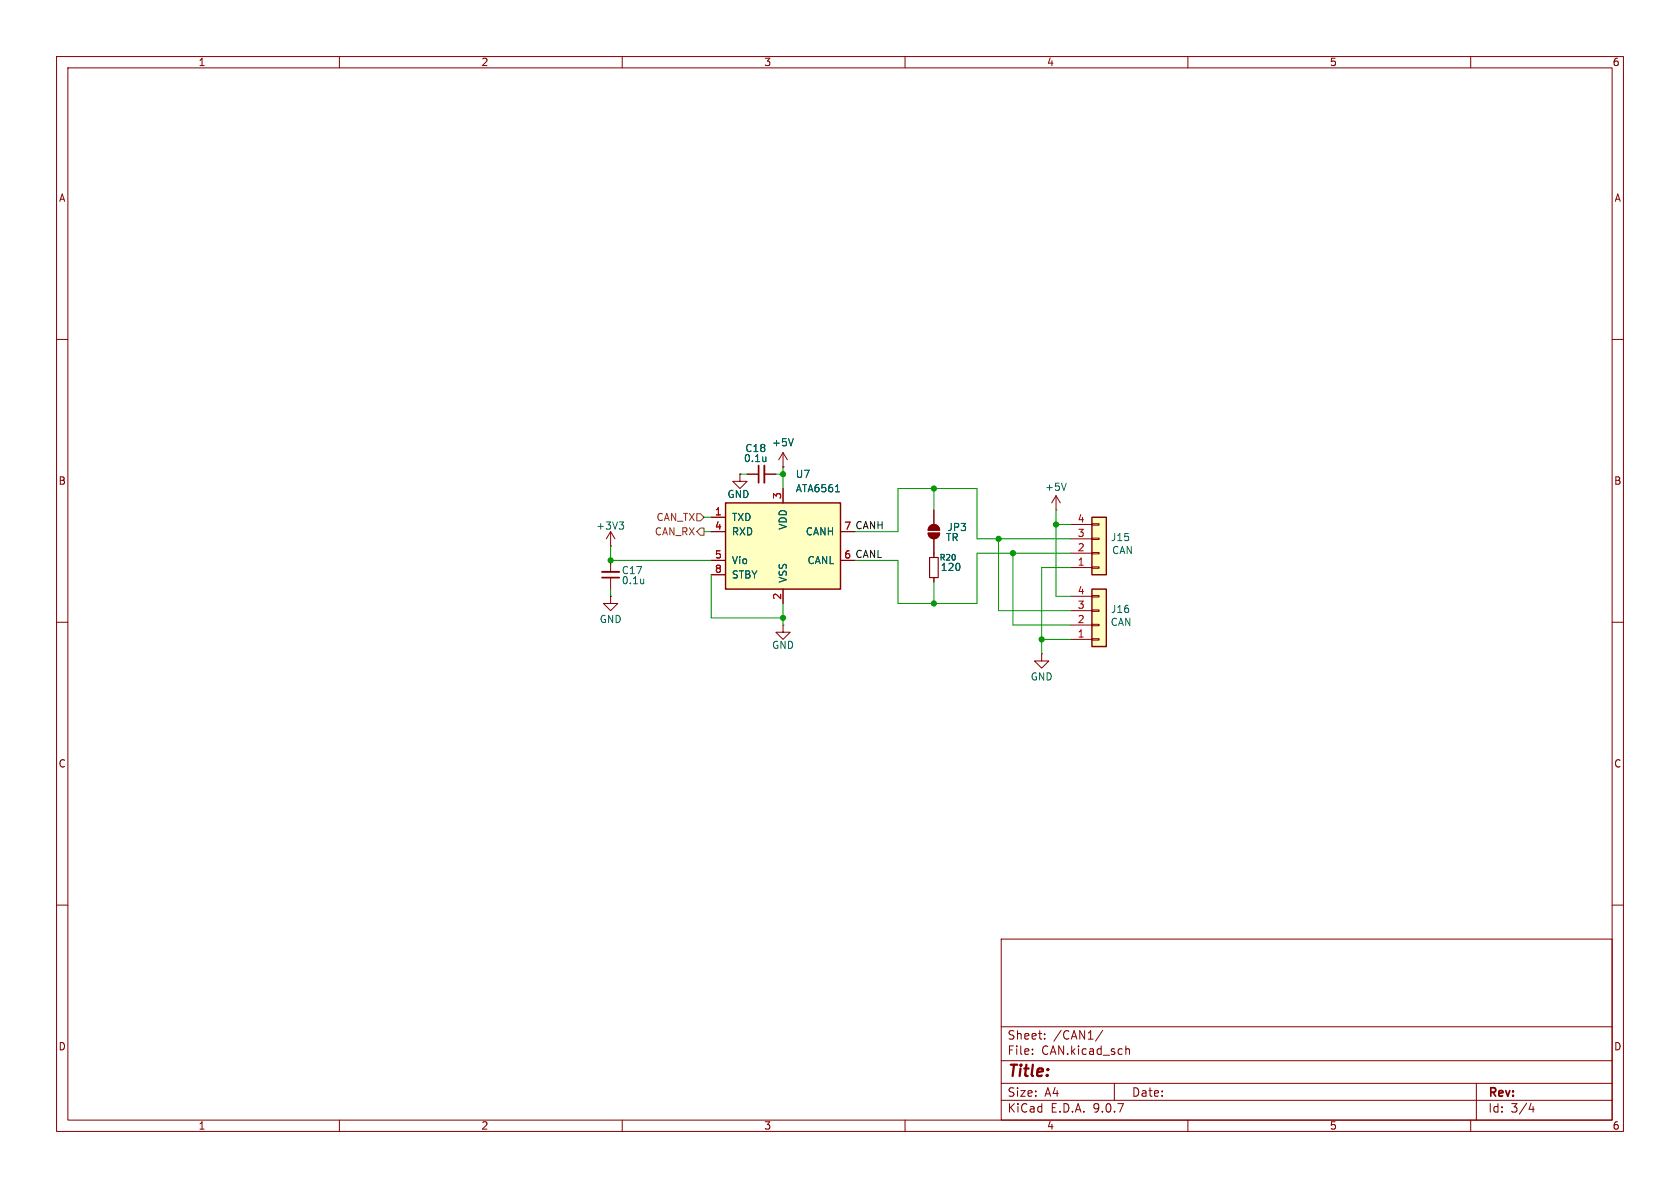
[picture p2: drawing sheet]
(kicad_sch
 (version 20250114)
 (generator "eeschema")
 (generator_version "9.0")
 (paper "A4")
 (lib_symbols
  (symbol "Connector_Generic:Conn_01x04"
   (pin_names
    (offset 1.016) (hide yes)) (exclude_from_sim no) (in_bom yes) (on_board yes)
   (property "Reference" "J" (at 0 5.08 0) (effects (font (size 1.27 1.27))))
   (property "Value" "Conn_01x04" (at 0 -7.62 0) (effects (font (size 1.27 1.27))))
   (property "Footprint" "" (at 0 0 0) (effects (font (size 1.27 1.27)) (hide yes)))
   (property "Datasheet" "~" (at 0 0 0) (effects (font (size 1.27 1.27)) (hide yes)))
   (property "Description" "Generic connector, single row, 01x04, script generated (kicad-library-utils/schlib/autogen/connector/)" (at 0 0 0) (effects (font (size 1.27 1.27)) (hide yes)))
   (symbol "Conn_01x04_1_1"
    (rectangle (start -1.27 3.81) (end 1.27 -6.35) (stroke (width 0.254) (type default)) (fill (type background)))
    (rectangle (start -1.27 2.667) (end 0 2.413) (stroke (width 0.1524) (type default)) (fill (type none)))
    (rectangle (start -1.27 0.127) (end 0 -0.127) (stroke (width 0.1524) (type default)) (fill (type none)))
    (rectangle (start -1.27 -2.413) (end 0 -2.667) (stroke (width 0.1524) (type default)) (fill (type none)))
    (rectangle (start -1.27 -4.953) (end 0 -5.207) (stroke (width 0.1524) (type default)) (fill (type none)))
    (pin passive line (at -5.08 2.54 0) (length 3.81) (name "Pin_1" (effects (font (size 1.27 1.27)))) (number "1" (effects (font (size 1.27 1.27)))))
    (pin passive line (at -5.08 0 0) (length 3.81) (name "Pin_2" (effects (font (size 1.27 1.27)))) (number "2" (effects (font (size 1.27 1.27)))))
    (pin passive line (at -5.08 -2.54 0) (length 3.81) (name "Pin_3" (effects (font (size 1.27 1.27)))) (number "3" (effects (font (size 1.27 1.27)))))
    (pin passive line (at -5.08 -5.08 0) (length 3.81) (name "Pin_4" (effects (font (size 1.27 1.27)))) (number "4" (effects (font (size 1.27 1.27))))))
   (embedded_fonts no))
  (symbol "Device:C_Small"
   (pin_numbers (hide yes))
   (pin_names
    (offset 0.254) (hide yes)) (exclude_from_sim no) (in_bom yes) (on_board yes)
   (property "Reference" "C" (at 0.254 1.778 0) (effects (font (size 1.27 1.27)) (justify left)))
   (property "Value" "C_Small" (at 0.254 -2.032 0) (effects (font (size 1.27 1.27)) (justify left)))
   (property "Footprint" "" (at 0 0 0) (effects (font (size 1.27 1.27)) (hide yes)))
   (property "Datasheet" "~" (at 0 0 0) (effects (font (size 1.27 1.27)) (hide yes)))
   (property "Description" "Unpolarized capacitor, small symbol" (at 0 0 0) (effects (font (size 1.27 1.27)) (hide yes)))
   (symbol "C_Small_0_1"
    (polyline (pts (xy -1.524 0.508) (xy 1.524 0.508)) (stroke (width 0.3048) (type default)) (fill (type none)))
    (polyline (pts (xy -1.524 -0.508) (xy 1.524 -0.508)) (stroke (width 0.3302) (type default)) (fill (type none))))
   (symbol "C_Small_1_1"
    (pin passive line (at 0 2.54 270) (length 2.032) (name "~" (effects (font (size 1.27 1.27)))) (number "1" (effects (font (size 1.27 1.27)))))
    (pin passive line (at 0 -2.54 90) (length 2.032) (name "~" (effects (font (size 1.27 1.27)))) (number "2" (effects (font (size 1.27 1.27))))))
   (embedded_fonts no))
  (symbol "Interface_CAN_LIN:MCP2562-H-SN"
   (pin_names
    (offset 1.016)) (exclude_from_sim no) (in_bom yes) (on_board yes)
   (property "Reference" "U" (at -10.16 8.89 0) (effects (font (size 1.27 1.27)) (justify left)))
   (property "Value" "MCP2562-H-SN" (at 2.54 8.89 0) (effects (font (size 1.27 1.27)) (justify left)))
   (property "Footprint" "Package_SO:SOIC-8_3.9x4.9mm_P1.27mm" (at 0 -12.7 0) (effects (font (size 1.27 1.27)
    (italic yes)) (hide yes)))
   (property "Datasheet" "http://ww1.microchip.com/downloads/en/DeviceDoc/25167A.pdf" (at 0 0 0) (effects (font (size 1.27 1.27)) (hide yes)))
   (property "Description" "High-Speed CAN Transceiver, 1Mbps, 5V supply, Vio pin, -40C to +150C, SOIC-8" (at 0 0 0) (effects (font (size 1.27 1.27)) (hide yes)))
   (symbol "MCP2562-H-SN_0_1"
    (rectangle (start -10.16 7.62) (end 10.16 -7.62) (stroke (width 0.254) (type default)) (fill (type background))))
   (symbol "MCP2562-H-SN_1_1"
    (pin input line (at -12.7 5.08 0) (length 2.54) (name "TXD" (effects (font (size 1.27 1.27)))) (number "1" (effects (font (size 1.27 1.27)))))
    (pin output line (at -12.7 2.54 0) (length 2.54) (name "RXD" (effects (font (size 1.27 1.27)))) (number "4" (effects (font (size 1.27 1.27)))))
    (pin power_in line (at -12.7 -2.54 0) (length 2.54) (name "Vio" (effects (font (size 1.27 1.27)))) (number "5" (effects (font (size 1.27 1.27)))))
    (pin input line (at -12.7 -5.08 0) (length 2.54) (name "STBY" (effects (font (size 1.27 1.27)))) (number "8" (effects (font (size 1.27 1.27)))))
    (pin power_in line (at 0 10.16 270) (length 2.54) (name "VDD" (effects (font (size 1.27 1.27)))) (number "3" (effects (font (size 1.27 1.27)))))
    (pin power_in line (at 0 -10.16 90) (length 2.54) (name "VSS" (effects (font (size 1.27 1.27)))) (number "2" (effects (font (size 1.27 1.27)))))
    (pin bidirectional line (at 12.7 2.54 180) (length 2.54) (name "CANH" (effects (font (size 1.27 1.27)))) (number "7" (effects (font (size 1.27 1.27)))))
    (pin bidirectional line (at 12.7 -2.54 180) (length 2.54) (name "CANL" (effects (font (size 1.27 1.27)))) (number "6" (effects (font (size 1.27 1.27))))))
   (embedded_fonts no))
  (symbol "Jumper:SolderJumper_2_Open"
   (pin_numbers (hide yes))
   (pin_names
    (offset 0) (hide yes)) (exclude_from_sim no) (in_bom no) (on_board yes)
   (property "Reference" "JP" (at 0 2.032 0) (effects (font (size 1.27 1.27))))
   (property "Value" "SolderJumper_2_Open" (at 0 -2.54 0) (effects (font (size 1.27 1.27))))
   (property "Footprint" "" (at 0 0 0) (effects (font (size 1.27 1.27)) (hide yes)))
   (property "Datasheet" "~" (at 0 0 0) (effects (font (size 1.27 1.27)) (hide yes)))
   (property "Description" "Solder Jumper, 2-pole, open" (at 0 0 0) (effects (font (size 1.27 1.27)) (hide yes)))
   (symbol "SolderJumper_2_Open_0_1"
    (polyline (pts (xy -0.254 1.016) (xy -0.254 -1.016)) (stroke (width 0) (type default)) (fill (type none)))
    (arc (start -0.254 -1.016) (mid -1.2656 0) (end -0.254 1.016) (stroke (width 0) (type default)) (fill (type none)))
    (arc (start -0.254 -1.016) (mid -1.2656 0) (end -0.254 1.016) (stroke (width 0) (type default)) (fill (type outline)))
    (arc (start 0.254 1.016) (mid 1.2656 0) (end 0.254 -1.016) (stroke (width 0) (type default)) (fill (type none)))
    (arc (start 0.254 1.016) (mid 1.2656 0) (end 0.254 -1.016) (stroke (width 0) (type default)) (fill (type outline)))
    (polyline (pts (xy 0.254 1.016) (xy 0.254 -1.016)) (stroke (width 0) (type default)) (fill (type none))))
   (symbol "SolderJumper_2_Open_1_1"
    (pin passive line (at -3.81 0 0) (length 2.54) (name "A" (effects (font (size 1.27 1.27)))) (number "1" (effects (font (size 1.27 1.27)))))
    (pin passive line (at 3.81 0 180) (length 2.54) (name "B" (effects (font (size 1.27 1.27)))) (number "2" (effects (font (size 1.27 1.27))))))
   (embedded_fonts no))
  (symbol "R_Small_1"
   (pin_numbers (hide yes))
   (pin_names
    (offset 0.254) (hide yes)) (exclude_from_sim no) (in_bom yes) (on_board yes)
   (property "Reference" "R" (at 0 0 90) (effects (font (size 1.016 1.016))))
   (property "Value" "R_Small" (at 1.778 0 90) (effects (font (size 1.27 1.27))))
   (property "Footprint" "" (at 0 0 0) (effects (font (size 1.27 1.27)) (hide yes)))
   (property "Datasheet" "~" (at 0 0 0) (effects (font (size 1.27 1.27)) (hide yes)))
   (property "Description" "Resistor, small symbol" (at 0 0 0) (effects (font (size 1.27 1.27)) (hide yes)))
   (symbol "R_Small_1_0_1"
    (rectangle (start -0.762 1.778) (end 0.762 -1.778) (stroke (width 0.2032) (type default)) (fill (type none))))
   (symbol "R_Small_1_1_1"
    (pin passive line (at 0 2.54 270) (length 0.762) (name "~" (effects (font (size 1.27 1.27)))) (number "1" (effects (font (size 1.27 1.27)))))
    (pin passive line (at 0 -2.54 90) (length 0.762) (name "~" (effects (font (size 1.27 1.27)))) (number "2" (effects (font (size 1.27 1.27))))))
   (embedded_fonts no))
  (symbol "power:+3.3V"
   (power)
   (pin_numbers (hide yes))
   (pin_names
    (offset 0) (hide yes)) (exclude_from_sim no) (in_bom yes) (on_board yes)
   (property "Reference" "#PWR" (at 0 -3.81 0) (effects (font (size 1.27 1.27)) (hide yes)))
   (property "Value" "+3.3V" (at 0 3.556 0) (effects (font (size 1.27 1.27))))
   (property "Footprint" "" (at 0 0 0) (effects (font (size 1.27 1.27)) (hide yes)))
   (property "Datasheet" "" (at 0 0 0) (effects (font (size 1.27 1.27)) (hide yes)))
   (property "Description" "Power symbol creates a global label with name \"+3.3V\"" (at 0 0 0) (effects (font (size 1.27 1.27)) (hide yes)))
   (symbol "+3.3V_0_1"
    (polyline (pts (xy -0.762 1.27) (xy 0 2.54)) (stroke (width 0) (type default)) (fill (type none)))
    (polyline (pts (xy 0 2.54) (xy 0.762 1.27)) (stroke (width 0) (type default)) (fill (type none)))
    (polyline (pts (xy 0 0) (xy 0 2.54)) (stroke (width 0) (type default)) (fill (type none))))
   (symbol "+3.3V_1_1"
    (pin power_in line (at 0 0 90) (length 0) (name "~" (effects (font (size 1.27 1.27)))) (number "1" (effects (font (size 1.27 1.27))))))
   (embedded_fonts no))
  (symbol "power:+5V"
   (power)
   (pin_numbers (hide yes))
   (pin_names
    (offset 0) (hide yes)) (exclude_from_sim no) (in_bom yes) (on_board yes)
   (property "Reference" "#PWR" (at 0 -3.81 0) (effects (font (size 1.27 1.27)) (hide yes)))
   (property "Value" "+5V" (at 0 3.556 0) (effects (font (size 1.27 1.27))))
   (property "Footprint" "" (at 0 0 0) (effects (font (size 1.27 1.27)) (hide yes)))
   (property "Datasheet" "" (at 0 0 0) (effects (font (size 1.27 1.27)) (hide yes)))
   (property "Description" "Power symbol creates a global label with name \"+5V\"" (at 0 0 0) (effects (font (size 1.27 1.27)) (hide yes)))
   (symbol "+5V_0_1"
    (polyline (pts (xy -0.762 1.27) (xy 0 2.54)) (stroke (width 0) (type default)) (fill (type none)))
    (polyline (pts (xy 0 2.54) (xy 0.762 1.27)) (stroke (width 0) (type default)) (fill (type none)))
    (polyline (pts (xy 0 0) (xy 0 2.54)) (stroke (width 0) (type default)) (fill (type none))))
   (symbol "+5V_1_1"
    (pin power_in line (at 0 0 90) (length 0) (name "~" (effects (font (size 1.27 1.27)))) (number "1" (effects (font (size 1.27 1.27))))))
   (embedded_fonts no))
  (symbol "power:GND"
   (power)
   (pin_numbers (hide yes))
   (pin_names
    (offset 0) (hide yes)) (exclude_from_sim no) (in_bom yes) (on_board yes)
   (property "Reference" "#PWR" (at 0 -6.35 0) (effects (font (size 1.27 1.27)) (hide yes)))
   (property "Value" "GND" (at 0 -3.81 0) (effects (font (size 1.27 1.27))))
   (property "Footprint" "" (at 0 0 0) (effects (font (size 1.27 1.27)) (hide yes)))
   (property "Datasheet" "" (at 0 0 0) (effects (font (size 1.27 1.27)) (hide yes)))
   (property "Description" "Power symbol creates a global label with name \"GND\" , ground" (at 0 0 0) (effects (font (size 1.27 1.27)) (hide yes)))
   (symbol "GND_0_1"
    (polyline (pts (xy 0 0) (xy 0 -1.27) (xy 1.27 -1.27) (xy 0 -2.54) (xy -1.27 -1.27) (xy 0 -1.27)) (stroke (width 0) (type default)) (fill (type none))))
   (symbol "GND_1_1"
    (pin power_in line (at 0 0 270) (length 0) (name "~" (effects (font (size 1.27 1.27)))) (number "1" (effects (font (size 1.27 1.27))))))
   (embedded_fonts no)))
 (junction
  (at 186.69 92.71)
  (diameter 0)
  (color 0 0 0 0))
 (junction
  (at 107.95 99.06)
  (diameter 0)
  (color 0 0 0 0))
 (junction
  (at 165.1 86.36)
  (diameter 0)
  (color 0 0 0 0))
 (junction
  (at 176.53 95.25)
  (diameter 0)
  (color 0 0 0 0))
 (junction
  (at 184.15 113.03)
  (diameter 0)
  (color 0 0 0 0))
 (junction
  (at 138.43 109.22)
  (diameter 0)
  (color 0 0 0 0))
 (junction
  (at 138.43 83.82)
  (diameter 0)
  (color 0 0 0 0))
 (junction
  (at 165.1 106.68)
  (diameter 0)
  (color 0 0 0 0))
 (junction
  (at 179.07 97.79)
  (diameter 0)
  (color 0 0 0 0))
 (wire
  (pts (xy 165.1 86.36) (xy 165.1 90.17))
  (stroke (width 0) (type default)))
 (wire
  (pts (xy 151.13 99.06) (xy 158.75 99.06))
  (stroke (width 0) (type default)))
 (wire
  (pts (xy 176.53 107.95) (xy 176.53 95.25))
  (stroke (width 0) (type default)))
 (wire
  (pts (xy 138.43 110.49) (xy 138.43 109.22))
  (stroke (width 0) (type default)))
 (wire
  (pts (xy 138.43 83.82) (xy 138.43 86.36))
  (stroke (width 0) (type default)))
 (wire
  (pts (xy 176.53 95.25) (xy 189.23 95.25))
  (stroke (width 0) (type default)))
 (wire
  (pts (xy 186.69 92.71) (xy 186.69 90.17))
  (stroke (width 0) (type default)))
 (wire
  (pts (xy 124.46 91.44) (xy 125.73 91.44))
  (stroke (width 0) (type default)))
 (wire
  (pts (xy 184.15 100.33) (xy 184.15 113.03))
  (stroke (width 0) (type default)))
 (wire
  (pts (xy 186.69 105.41) (xy 189.23 105.41))
  (stroke (width 0) (type default)))
 (wire
  (pts (xy 172.72 97.79) (xy 179.07 97.79))
  (stroke (width 0) (type default)))
 (wire
  (pts (xy 107.95 105.41) (xy 107.95 104.14))
  (stroke (width 0) (type default)))
 (wire
  (pts (xy 165.1 106.68) (xy 172.72 106.68))
  (stroke (width 0) (type default)))
 (wire
  (pts (xy 184.15 113.03) (xy 189.23 113.03))
  (stroke (width 0) (type default)))
 (wire
  (pts (xy 130.81 83.82) (xy 132.08 83.82))
  (stroke (width 0) (type default)))
 (wire
  (pts (xy 186.69 92.71) (xy 189.23 92.71))
  (stroke (width 0) (type default)))
 (wire
  (pts (xy 107.95 96.52) (xy 107.95 99.06))
  (stroke (width 0) (type default)))
 (wire
  (pts (xy 172.72 97.79) (xy 172.72 106.68))
  (stroke (width 0) (type default)))
 (wire
  (pts (xy 186.69 105.41) (xy 186.69 92.71))
  (stroke (width 0) (type default)))
 (wire
  (pts (xy 179.07 110.49) (xy 189.23 110.49))
  (stroke (width 0) (type default)))
 (wire
  (pts (xy 165.1 102.87) (xy 165.1 106.68))
  (stroke (width 0) (type default)))
 (wire
  (pts (xy 158.75 86.36) (xy 165.1 86.36))
  (stroke (width 0) (type default)))
 (wire
  (pts (xy 107.95 99.06) (xy 125.73 99.06))
  (stroke (width 0) (type default)))
 (wire
  (pts (xy 137.16 83.82) (xy 138.43 83.82))
  (stroke (width 0) (type default)))
 (wire
  (pts (xy 176.53 107.95) (xy 189.23 107.95))
  (stroke (width 0) (type default)))
 (wire
  (pts (xy 124.46 93.98) (xy 125.73 93.98))
  (stroke (width 0) (type default)))
 (wire
  (pts (xy 184.15 115.57) (xy 184.15 113.03))
  (stroke (width 0) (type default)))
 (wire
  (pts (xy 172.72 95.25) (xy 172.72 86.36))
  (stroke (width 0) (type default)))
 (wire
  (pts (xy 158.75 93.98) (xy 158.75 86.36))
  (stroke (width 0) (type default)))
 (wire
  (pts (xy 179.07 97.79) (xy 189.23 97.79))
  (stroke (width 0) (type default)))
 (wire
  (pts (xy 151.13 93.98) (xy 158.75 93.98))
  (stroke (width 0) (type default)))
 (wire
  (pts (xy 125.73 101.6) (xy 125.73 109.22))
  (stroke (width 0) (type default)))
 (wire
  (pts (xy 165.1 86.36) (xy 172.72 86.36))
  (stroke (width 0) (type default)))
 (wire
  (pts (xy 179.07 110.49) (xy 179.07 97.79))
  (stroke (width 0) (type default)))
 (wire
  (pts (xy 158.75 99.06) (xy 158.75 106.68))
  (stroke (width 0) (type default)))
 (wire
  (pts (xy 158.75 106.68) (xy 165.1 106.68))
  (stroke (width 0) (type default)))
 (wire
  (pts (xy 184.15 100.33) (xy 189.23 100.33))
  (stroke (width 0) (type default)))
 (wire
  (pts (xy 125.73 109.22) (xy 138.43 109.22))
  (stroke (width 0) (type default)))
 (wire
  (pts (xy 138.43 106.68) (xy 138.43 109.22))
  (stroke (width 0) (type default)))
 (wire
  (pts (xy 138.43 82.55) (xy 138.43 83.82))
  (stroke (width 0) (type default)))
 (wire
  (pts (xy 172.72 95.25) (xy 176.53 95.25))
  (stroke (width 0) (type default)))
 (label "CANH"
  (at 151.13 93.98 0)
  (effects (font (size 1.27 1.27)) (justify left bottom)))
 (label "CANL"
  (at 151.13 99.06 0)
  (effects (font (size 1.27 1.27)) (justify left bottom)))
 (hierarchical_label "CAN_RX"
  (shape output)
  (at 124.46 93.98 180)
  (effects (font (size 1.27 1.27)) (justify right)))
 (hierarchical_label "CAN_TX"
  (shape input)
  (at 124.46 91.44 180)
  (effects (font (size 1.27 1.27)) (justify right)))
 (symbol
  (lib_id "power:+3.3V")
  (at 107.95 96.52 0)
  (mirror y)
  (unit 1)
  (exclude_from_sim no)
  (in_bom yes)
  (on_board yes)
  (dnp no)
  (property "Reference" "#PWR061" (at 107.95 100.33 0) (effects (font (size 1.27 1.27)) (hide yes)))
  (property "Value" "+3V3" (at 107.95 92.964 0) (effects (font (size 1.27 1.27))))
  (property "Footprint" "" (at 107.95 96.52 0) (effects (font (size 1.27 1.27)) (hide yes)))
  (property "Datasheet" "" (at 107.95 96.52 0) (effects (font (size 1.27 1.27)) (hide yes)))
  (property "Description" "" (at 107.95 96.52 0) (effects (font (size 1.27 1.27)) (hide yes)))
  (pin "1"))
 (symbol
  (lib_id "Connector_Generic:Conn_01x04")
  (at 194.31 97.79 0)
  (mirror x)
  (unit 1)
  (exclude_from_sim no)
  (in_bom yes)
  (on_board yes)
  (dnp no)
  (property "Reference" "J15" (at 199.898 94.996 0) (effects (font (size 1.27 1.27)) (justify right)))
  (property "Value" "CAN" (at 200.406 97.282 0) (effects (font (size 1.27 1.27)) (justify right)))
  (property "Footprint" "Connector_JST:JST_XH_S4B-XH-A_1x04_P2.50mm_Horizontal" (at 194.31 97.79 0) (effects (font (size 1.27 1.27)) (hide yes)))
  (property "Datasheet" "~" (at 194.31 97.79 0) (effects (font (size 1.27 1.27)) (hide yes)))
  (property "Description" "Generic connector, single row, 01x04, script generated (kicad-library-utils/schlib/autogen/connector/)" (at 194.31 97.79 0) (effects (font (size 1.27 1.27)) (hide yes)))
  (pin "2")
  (pin "3")
  (pin "4")
  (pin "1"))
 (symbol
  (lib_id "power:GND")
  (at 138.43 110.49 0)
  (unit 1)
  (exclude_from_sim no)
  (in_bom yes)
  (on_board yes)
  (dnp no)
  (property "Reference" "#PWR065" (at 138.43 116.84 0) (effects (font (size 1.27 1.27)) (hide yes)))
  (property "Value" "GND" (at 138.43 114.046 0) (effects (font (size 1.27 1.27))))
  (property "Footprint" "" (at 138.43 110.49 0) (effects (font (size 1.27 1.27)) (hide yes)))
  (property "Datasheet" "" (at 138.43 110.49 0) (effects (font (size 1.27 1.27)) (hide yes)))
  (property "Description" "Power symbol creates a global label with name \"GND\" , ground" (at 138.43 110.49 0) (effects (font (size 1.27 1.27)) (hide yes)))
  (pin "1"))
 (symbol
  (lib_id "power:GND")
  (at 184.15 115.57 0)
  (unit 1)
  (exclude_from_sim no)
  (in_bom yes)
  (on_board yes)
  (dnp no)
  (property "Reference" "#PWR066" (at 184.15 121.92 0) (effects (font (size 1.27 1.27)) (hide yes)))
  (property "Value" "GND" (at 184.15 119.634 0) (effects (font (size 1.27 1.27))))
  (property "Footprint" "" (at 184.15 115.57 0) (effects (font (size 1.27 1.27)) (hide yes)))
  (property "Datasheet" "" (at 184.15 115.57 0) (effects (font (size 1.27 1.27)) (hide yes)))
  (property "Description" "Power symbol creates a global label with name \"GND\" , ground" (at 184.15 115.57 0) (effects (font (size 1.27 1.27)) (hide yes)))
  (pin "1"))
 (symbol
  (lib_id "Interface_CAN_LIN:MCP2562-H-SN")
  (at 138.43 96.52 0)
  (unit 1)
  (exclude_from_sim no)
  (in_bom yes)
  (on_board yes)
  (dnp no)
  (property "Reference" "U7" (at 140.5733 83.82 0) (effects (font (size 1.27 1.27)) (justify left)))
  (property "Value" "ATA6561" (at 140.5733 86.36 0) (effects (font (size 1.27 1.27)) (justify left)))
  (property "Footprint" "Package_SO:SOIC-8_3.9x4.9mm_P1.27mm" (at 138.43 109.22 0) (effects (font (size 1.27 1.27)
    (italic yes)) (hide yes)))
  (property "Datasheet" "http://ww1.microchip.com/downloads/en/DeviceDoc/25167A.pdf" (at 138.43 96.52 0) (effects (font (size 1.27 1.27)) (hide yes)))
  (property "Description" "High-Speed CAN Transceiver, 1Mbps, 5V supply, Vio pin, -40C to +150C, SOIC-8" (at 138.43 96.52 0) (effects (font (size 1.27 1.27)) (hide yes)))
  (pin "6")
  (pin "1")
  (pin "4")
  (pin "3")
  (pin "5")
  (pin "8")
  (pin "2")
  (pin "7"))
 (symbol
  (lib_id "Device:C_Small")
  (at 134.62 83.82 90)
  (unit 1)
  (exclude_from_sim no)
  (in_bom yes)
  (on_board yes)
  (dnp no)
  (property "Reference" "C18" (at 133.604 79.248 90) (effects (font (size 1.27 1.27))))
  (property "Value" "0.1u" (at 133.604 81.026 90) (effects (font (size 1.27 1.27))))
  (property "Footprint" "Capacitor_SMD:C_0603_1608Metric_Pad1.08x0.95mm_HandSolder" (at 134.62 83.82 0) (effects (font (size 1.27 1.27)) (hide yes)))
  (property "Datasheet" "~" (at 134.62 83.82 0) (effects (font (size 1.27 1.27)) (hide yes)))
  (property "Description" "Unpolarized capacitor, small symbol" (at 134.62 83.82 0) (effects (font (size 1.27 1.27)) (hide yes)))
  (pin "2")
  (pin "1"))
 (symbol
  (lib_id "power:+5V")
  (at 138.43 82.55 0)
  (unit 1)
  (exclude_from_sim no)
  (in_bom yes)
  (on_board yes)
  (dnp no)
  (property "Reference" "#PWR064" (at 138.43 86.36 0) (effects (font (size 1.27 1.27)) (hide yes)))
  (property "Value" "+5V" (at 138.43 78.232 0) (effects (font (size 1.27 1.27))))
  (property "Footprint" "" (at 138.43 82.55 0) (effects (font (size 1.27 1.27)) (hide yes)))
  (property "Datasheet" "" (at 138.43 82.55 0) (effects (font (size 1.27 1.27)) (hide yes)))
  (property "Description" "Power symbol creates a global label with name \"+5V\"" (at 138.43 82.55 0) (effects (font (size 1.27 1.27)) (hide yes)))
  (pin "1"))
 (symbol
  (lib_id "Connector_Generic:Conn_01x04")
  (at 194.31 110.49 0)
  (mirror x)
  (unit 1)
  (exclude_from_sim no)
  (in_bom yes)
  (on_board yes)
  (dnp no)
  (property "Reference" "J16" (at 199.898 107.696 0) (effects (font (size 1.27 1.27)) (justify right)))
  (property "Value" "CAN" (at 200.152 109.982 0) (effects (font (size 1.27 1.27)) (justify right)))
  (property "Footprint" "Connector_JST:JST_XH_S4B-XH-A_1x04_P2.50mm_Horizontal" (at 194.31 110.49 0) (effects (font (size 1.27 1.27)) (hide yes)))
  (property "Datasheet" "~" (at 194.31 110.49 0) (effects (font (size 1.27 1.27)) (hide yes)))
  (property "Description" "Generic connector, single row, 01x04, script generated (kicad-library-utils/schlib/autogen/connector/)" (at 194.31 110.49 0) (effects (font (size 1.27 1.27)) (hide yes)))
  (pin "2")
  (pin "3")
  (pin "4")
  (pin "1"))
 (symbol
  (lib_id "power:GND")
  (at 130.81 83.82 0)
  (mirror y)
  (unit 1)
  (exclude_from_sim no)
  (in_bom yes)
  (on_board yes)
  (dnp no)
  (property "Reference" "#PWR063" (at 130.81 90.17 0) (effects (font (size 1.27 1.27)) (hide yes)))
  (property "Value" "GND" (at 132.588 87.376 0) (effects (font (size 1.27 1.27)) (justify left)))
  (property "Footprint" "" (at 130.81 83.82 0) (effects (font (size 1.27 1.27)) (hide yes)))
  (property "Datasheet" "" (at 130.81 83.82 0) (effects (font (size 1.27 1.27)) (hide yes)))
  (property "Description" "Power symbol creates a global label with name \"GND\" , ground" (at 130.81 83.82 0) (effects (font (size 1.27 1.27)) (hide yes)))
  (pin "1"))
 (symbol
  (lib_id "power:+5V")
  (at 186.69 90.17 0)
  (unit 1)
  (exclude_from_sim no)
  (in_bom yes)
  (on_board yes)
  (dnp no)
  (property "Reference" "#PWR067" (at 186.69 93.98 0) (effects (font (size 1.27 1.27)) (hide yes)))
  (property "Value" "+5V" (at 186.69 86.106 0) (effects (font (size 1.27 1.27))))
  (property "Footprint" "" (at 186.69 90.17 0) (effects (font (size 1.27 1.27)) (hide yes)))
  (property "Datasheet" "" (at 186.69 90.17 0) (effects (font (size 1.27 1.27)) (hide yes)))
  (property "Description" "Power symbol creates a global label with name \"+5V\"" (at 186.69 90.17 0) (effects (font (size 1.27 1.27)) (hide yes)))
  (pin "1"))
 (symbol
  (lib_name "R_Small_1")
  (lib_id "Device:R_Small")
  (at 165.1 100.33 0)
  (mirror y)
  (unit 1)
  (exclude_from_sim no)
  (in_bom yes)
  (on_board yes)
  (dnp no)
  (property "Reference" "R20" (at 169.164 98.552 0) (effects (font (size 1.016 1.016)) (justify left)))
  (property "Value" "120" (at 170.053 100.2666 0) (effects (font (size 1.27 1.27)) (justify left)))
  (property "Footprint" "Resistor_SMD:R_0603_1608Metric_Pad0.98x0.95mm_HandSolder" (at 165.1 100.33 0) (effects (font (size 1.27 1.27)) (hide yes)))
  (property "Datasheet" "~" (at 165.1 100.33 0) (effects (font (size 1.27 1.27)) (hide yes)))
  (property "Description" "Resistor, small symbol" (at 165.1 100.33 0) (effects (font (size 1.27 1.27)) (hide yes)))
  (pin "1")
  (pin "2"))
 (symbol
  (lib_id "power:GND")
  (at 107.95 105.41 0)
  (unit 1)
  (exclude_from_sim no)
  (in_bom yes)
  (on_board yes)
  (dnp no)
  (property "Reference" "#PWR062" (at 107.95 111.76 0) (effects (font (size 1.27 1.27)) (hide yes)))
  (property "Value" "GND" (at 107.95 109.474 0) (effects (font (size 1.27 1.27))))
  (property "Footprint" "" (at 107.95 105.41 0) (effects (font (size 1.27 1.27)) (hide yes)))
  (property "Datasheet" "" (at 107.95 105.41 0) (effects (font (size 1.27 1.27)) (hide yes)))
  (property "Description" "Power symbol creates a global label with name \"GND\" , ground" (at 107.95 105.41 0) (effects (font (size 1.27 1.27)) (hide yes)))
  (pin "1"))
 (symbol
  (lib_id "Device:C_Small")
  (at 107.95 101.6 180)
  (unit 1)
  (exclude_from_sim no)
  (in_bom yes)
  (on_board yes)
  (dnp no)
  (property "Reference" "C17" (at 111.76 100.838 0) (effects (font (size 1.27 1.27))))
  (property "Value" "0.1u" (at 112.014 102.616 0) (effects (font (size 1.27 1.27))))
  (property "Footprint" "Capacitor_SMD:C_0603_1608Metric_Pad1.08x0.95mm_HandSolder" (at 107.95 101.6 0) (effects (font (size 1.27 1.27)) (hide yes)))
  (property "Datasheet" "~" (at 107.95 101.6 0) (effects (font (size 1.27 1.27)) (hide yes)))
  (property "Description" "Unpolarized capacitor, small symbol" (at 107.95 101.6 0) (effects (font (size 1.27 1.27)) (hide yes)))
  (pin "2")
  (pin "1"))
 (symbol
  (lib_id "Jumper:SolderJumper_2_Open")
  (at 165.1 93.98 90)
  (unit 1)
  (exclude_from_sim no)
  (in_bom no)
  (on_board yes)
  (dnp no)
  (property "Reference" "JP3" (at 167.386 93.218 90) (effects (font (size 1.27 1.27)) (justify right)))
  (property "Value" "TR" (at 167.132 94.996 90) (effects (font (size 1.27 1.27)) (justify right)))
  (property "Footprint" "Jumper:SolderJumper-2_P1.3mm_Open_RoundedPad1.0x1.5mm" (at 165.1 93.98 0) (effects (font (size 1.27 1.27)) (hide yes)))
  (property "Datasheet" "~" (at 165.1 93.98 0) (effects (font (size 1.27 1.27)) (hide yes)))
  (property "Description" "Solder Jumper, 2-pole, open" (at 165.1 93.98 0) (effects (font (size 1.27 1.27)) (hide yes)))
  (pin "2")
  (pin "1")))
